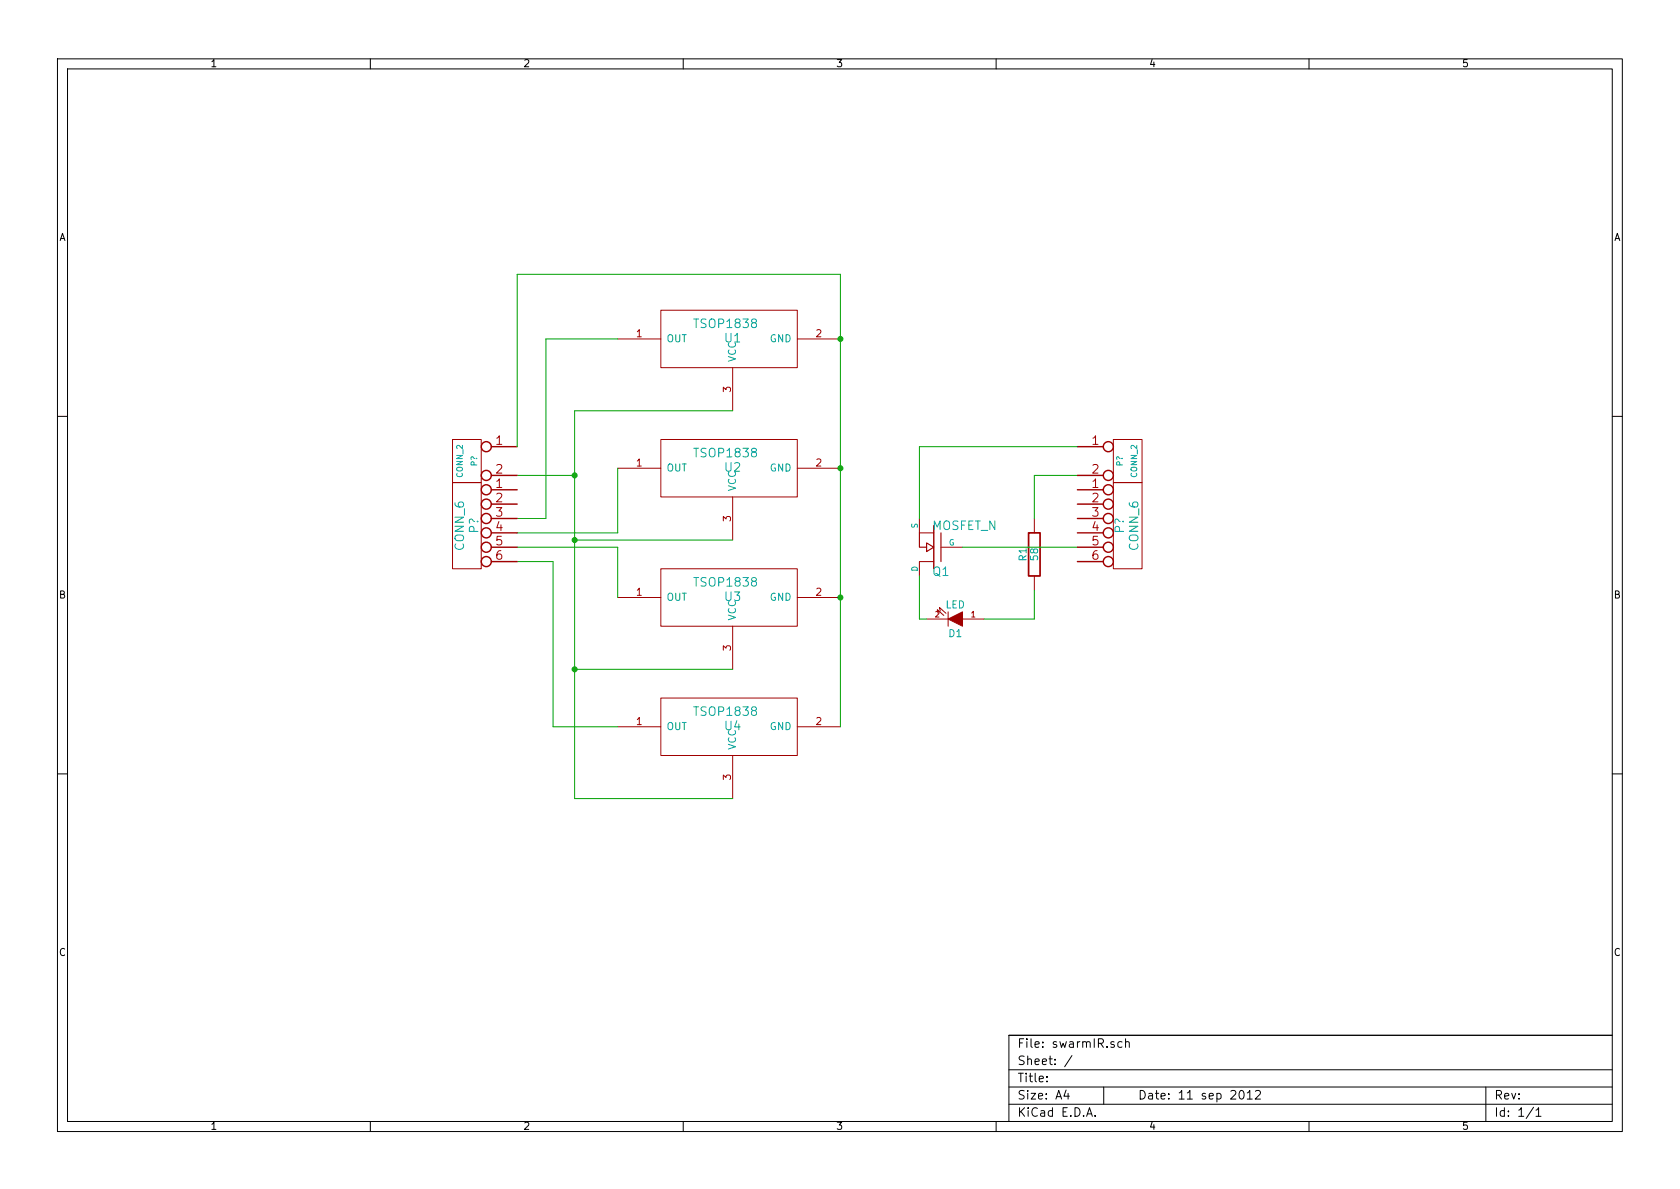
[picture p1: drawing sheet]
EESchema Schematic File Version 2  date Tue 11 Sep 2012 10:58:22 PM CST
LIBS:power
LIBS:device
LIBS:transistors
LIBS:conn
LIBS:linear
LIBS:regul
LIBS:74xx
LIBS:cmos4000
LIBS:adc-dac
LIBS:memory
LIBS:xilinx
LIBS:special
LIBS:microcontrollers
LIBS:dsp
LIBS:microchip
LIBS:analog_switches
LIBS:motorola
LIBS:texas
LIBS:intel
LIBS:audio
LIBS:interface
LIBS:digital-audio
LIBS:philips
LIBS:display
LIBS:cypress
LIBS:siliconi
LIBS:opto
LIBS:atmel
LIBS:contrib
LIBS:valves
LIBS:tsop1838
LIBS:atmega32u4
LIBS:swarmIR-cache
EELAYER 25  0
EELAYER END
$Descr A4 11693 8268
encoding utf-8
Sheet 1 1
Title ""
Date "11 sep 2012"
Rev ""
Comp ""
Comment1 ""
Comment2 ""
Comment3 ""
Comment4 ""
$EndDescr
$Comp
L TSOP1838 U1
U 1 1
P 5100 2350
F 0 "U1" H 5100 2350 60  0000 C CNN
F 1 "TSOP1838" H 5050 2450 60  0000 C CNN
	1    5100 2350
	1    0    0    -1  
$EndComp
$Comp
L TSOP1838 U4
U 1 1
P 5100 5050
F 0 "U4" H 5100 5050 60  0000 C CNN
F 1 "TSOP1838" H 5050 5150 60  0000 C CNN
	1    5100 5050
	1    0    0    -1  
$EndComp
$Comp
L TSOP1838 U2
U 1 1
P 5100 3250
F 0 "U2" H 5100 3250 60  0000 C CNN
F 1 "TSOP1838" H 5050 3350 60  0000 C CNN
	1    5100 3250
	1    0    0    -1  
$EndComp
$Comp
L TSOP1838 U3
U 1 1
P 5100 4150
F 0 "U3" H 5100 4150 60  0000 C CNN
F 1 "TSOP1838" H 5050 4250 60  0000 C CNN
	1    5100 4150
	1    0    0    -1  
$EndComp
Wire Wire Line
	5850 1900 5850 5050
Connection ~ 5850 3250
Connection ~ 5850 4150
Wire Wire Line
	5100 2850 4000 2850
Wire Wire Line
	4000 2850 4000 5550
Wire Wire Line
	4000 3300 3600 3300
Wire Wire Line
	4000 3750 5100 3750
Connection ~ 4000 3300
Wire Wire Line
	4000 4650 5100 4650
Connection ~ 4000 3750
Wire Wire Line
	4000 5550 5100 5550
Connection ~ 4000 4650
Wire Wire Line
	4300 2350 3800 2350
Wire Wire Line
	4300 3250 4300 3700
Wire Wire Line
	4300 5050 3850 5050
Wire Wire Line
	5850 1900 3600 1900
Connection ~ 5850 2350
Wire Wire Line
	3800 2350 3800 3600
Wire Wire Line
	3800 3600 3600 3600
Wire Wire Line
	4300 3700 3600 3700
Wire Wire Line
	4300 4150 4300 3800
Wire Wire Line
	4300 3800 3600 3800
Wire Wire Line
	3850 5050 3850 3900
Wire Wire Line
	3850 3900 3600 3900
$Comp
L R R1
U 1 1
P 7200 3850
F 0 "R1" V 7280 3850 50  0000 C CNN
F 1 "58" V 7200 3850 50  0000 C CNN
	1    7200 3850
	-1   0    0    1   
$EndComp
Wire Wire Line
	7500 3300 7200 3300
$Comp
L MOSFET_N Q1
U 1 1
P 6500 3800
F 0 "Q1" H 6510 3970 60  0000 R CNN
F 1 "MOSFET_N" H 6510 3650 60  0000 R CNN
	1    6500 3800
	-1   0    0    1   
$EndComp
Wire Wire Line
	7500 3800 6700 3800
Wire Wire Line
	6400 3100 6400 3600
$Comp
L LED D1
U 1 1
P 6650 4300
F 0 "D1" H 6650 4400 50  0000 C CNN
F 1 "LED" H 6650 4200 50  0000 C CNN
	1    6650 4300
	-1   0    0    1   
$EndComp
Wire Wire Line
	7200 3300 7200 3600
Wire Wire Line
	7200 4100 7200 4300
Wire Wire Line
	7200 4300 6850 4300
Wire Wire Line
	6450 4300 6400 4300
Wire Wire Line
	6400 4300 6400 4000
$Comp
L CONN_2 P?
U 1 1
P 3250 3200
F 0 "P?" V 3200 3200 40  0000 C CNN
F 1 "CONN_2" V 3300 3200 40  0000 C CNN
	1    3250 3200
	-1   0    0    -1  
$EndComp
$Comp
L CONN_2 P?
U 1 1
P 7850 3200
F 0 "P?" V 7800 3200 40  0000 C CNN
F 1 "CONN_2" V 7900 3200 40  0000 C CNN
	1    7850 3200
	1    0    0    -1  
$EndComp
$Comp
L CONN_6 P?
U 1 1
P 3250 3650
F 0 "P?" V 3200 3650 60  0000 C CNN
F 1 "CONN_6" V 3300 3650 60  0000 C CNN
	1    3250 3650
	-1   0    0    -1  
$EndComp
$Comp
L CONN_6 P?
U 1 1
P 7850 3650
F 0 "P?" V 7800 3650 60  0000 C CNN
F 1 "CONN_6" V 7900 3650 60  0000 C CNN
	1    7850 3650
	1    0    0    -1  
$EndComp
Wire Wire Line
	3600 1900 3600 3100
Wire Wire Line
	6400 3100 7500 3100
$EndSCHEMATC
